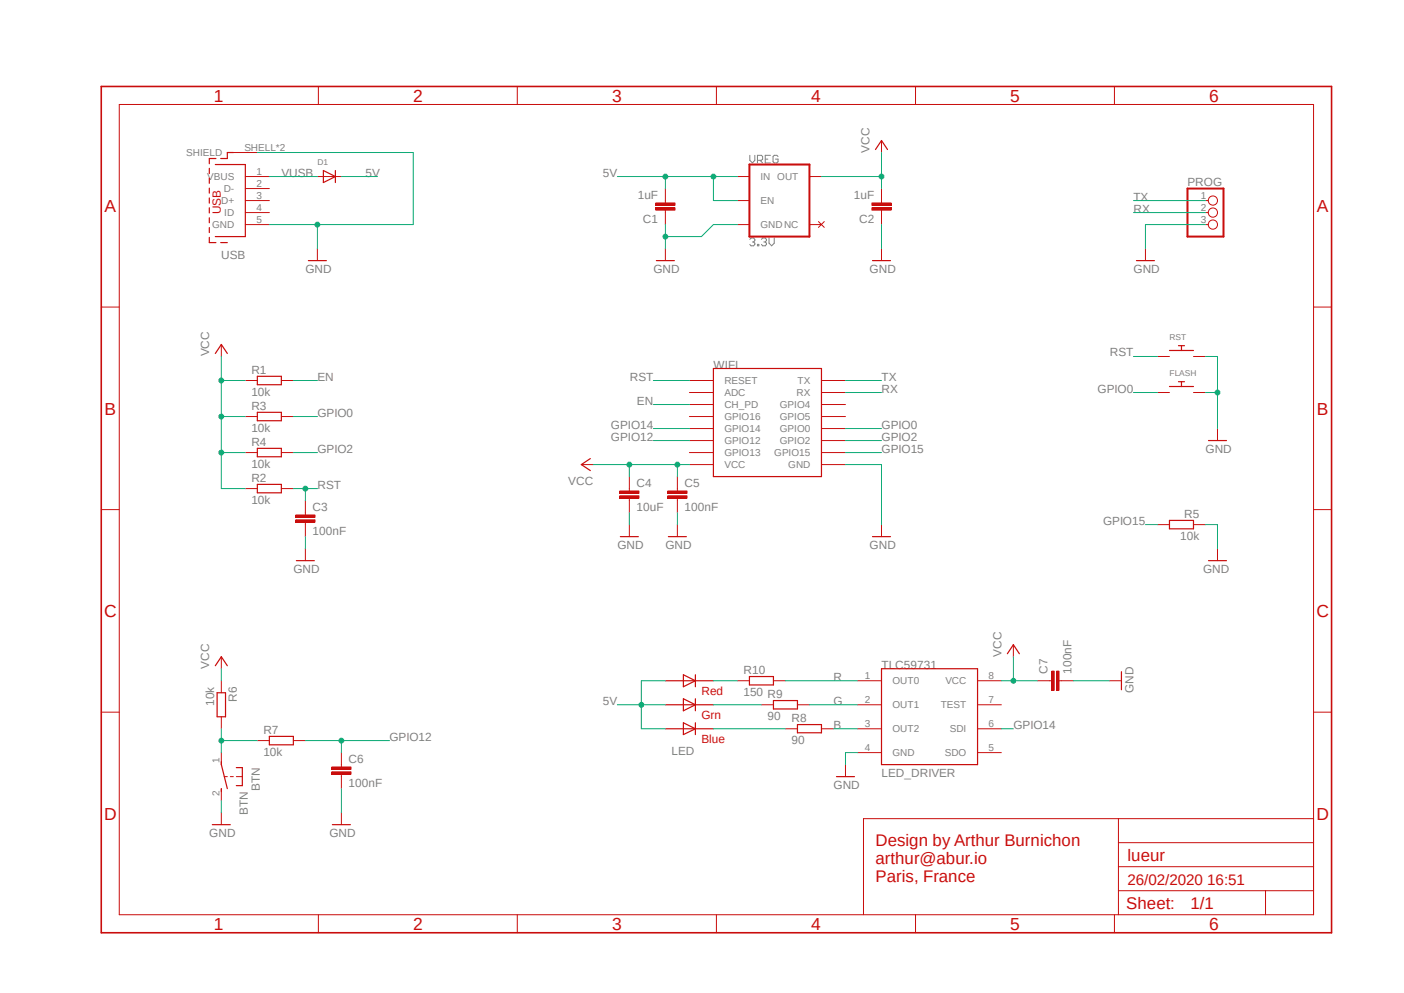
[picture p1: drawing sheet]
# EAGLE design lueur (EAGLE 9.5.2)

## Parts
BTN  BTN  31-XX  [B3F-31XX]
C1  1uF  C-EUC0805  [C0805]
C2  1uF  C-EUC0805  [C0805]
C3  100nF  C-EUC0805  [C0805]
C4  10uF  C-EUC0805  [C0805]
C5  100nF  C-EUC0805  [C0805]
C6  100nF  C-EUC0805  [C0805]
C7  100nF  C-EUC0805  [C0805]
D1  DIODESMA  [SMADIODE]
FLASH  SWITCH_PUSHBUTTONSOFTTOUCHSMD_SJ  [PUSHBUTTON_SMD_SJ]
LED  RGB5555  [RGBLED5050]
LED_DRIVER  TLC59731  [SOIC8]
PROG  PINHD-1X3  [1X03]
R1  10k  R-EU_R0805  [R0805]
R2  10k  R-EU_R0805  [R0805]
R3  10k  R-EU_R0805  [R0805]
R4  10k  R-EU_R0805  [R0805]
R5  10k  R-EU_R0805  [R0805]
R6  10k  R-EU_R0805  [R0805]
R7  10k  R-EU_R0805  [R0805]
R8  90  R-EU_R0805  [R0805]
R9  90  R-EU_R0805  [R0805]
R10  150  R-EU_R0805  [R0805]
RST  SWITCH_PUSHBUTTONSOFTTOUCHSMD_SJ  [PUSHBUTTON_SMD_SJ]
USB  614105150721  [614105150721]
VREG  3.3V  V_REG_AP2112K-3.3V  [SOT23-5]
WIFI  ESP12SMD  [ESP12-SMD]

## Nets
5V: C1.2 D1.C LED.4(RED_A) LED.5(GREEN_A) LED.6(BLUE_A) VREG.1(IN) VREG.3(EN)
B: LED_DRIVER.3(OUT2) R8.2
BTN: BTN.1(P) R6.2 R7.1
EN: R1.2 WIFI.CH_PD
G: LED_DRIVER.2(OUT1) R9.2
GND: BTN.2(S) C1.1 C2.1 C3.2 C4.2 C5.2 C6.2 C7.2 FLASH.P$2 LED_DRIVER.4(GND) PROG.3 R5.1 RST.P$2 USB.5(GND) USB.SHELL1(SHIELD) USB.SHELL(SHIELD) VREG.2(GND) WIFI.GND
GPIO0: FLASH.P$1 R3.2 WIFI.GPIO0
GPIO2: R4.2 WIFI.GPIO2
GPIO12: C6.1 R7.2 WIFI.GPIO12
GPIO14: LED_DRIVER.6(SDI) WIFI.GPIO14
GPIO15: R5.2 WIFI.GPIO15
N$3: LED.3(RED_C) R10.1
N$7: LED.2(GREEN_C) R9.1
N$8: LED.1(BLUE_C) R8.1
R: LED_DRIVER.1(OUT0) R10.2
RST: C3.1 R2.2 RST.P$1 WIFI.RESET
RX: PROG.2 WIFI.RXD0(RX)
TX: PROG.1 WIFI.TXD0(TX)
VCC: C2.2 C4.1 C5.1 C7.1 LED_DRIVER.8(VCC) R1.1 R2.1 R3.1 R4.1 R6.1 VREG.5(OUT) WIFI.VCC
VUSB: D1.A USB.1(VBUS)
Unconnected: LED_DRIVER.5(SDO) LED_DRIVER.7(TEST) USB.2(D-) USB.3(D+) USB.4(ID) VREG.4(NC) WIFI.ADC WIFI.GPIO4 WIFI.GPIO5 WIFI.GPIO13 WIFI.GPIO16

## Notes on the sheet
- Design by Arthur Burnichon
  arthur@abur.io
  Paris, France

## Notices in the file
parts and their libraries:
SparkFun-IC-Power: Licensing: Creative Commons ShareAlike 4.0 International - https://creativecommons.org/licenses/by-sa/4.0
EAGLE-INPUT_OUTPUT_CONNECTORS-rev16c: Copyright: Würth Elektronik
